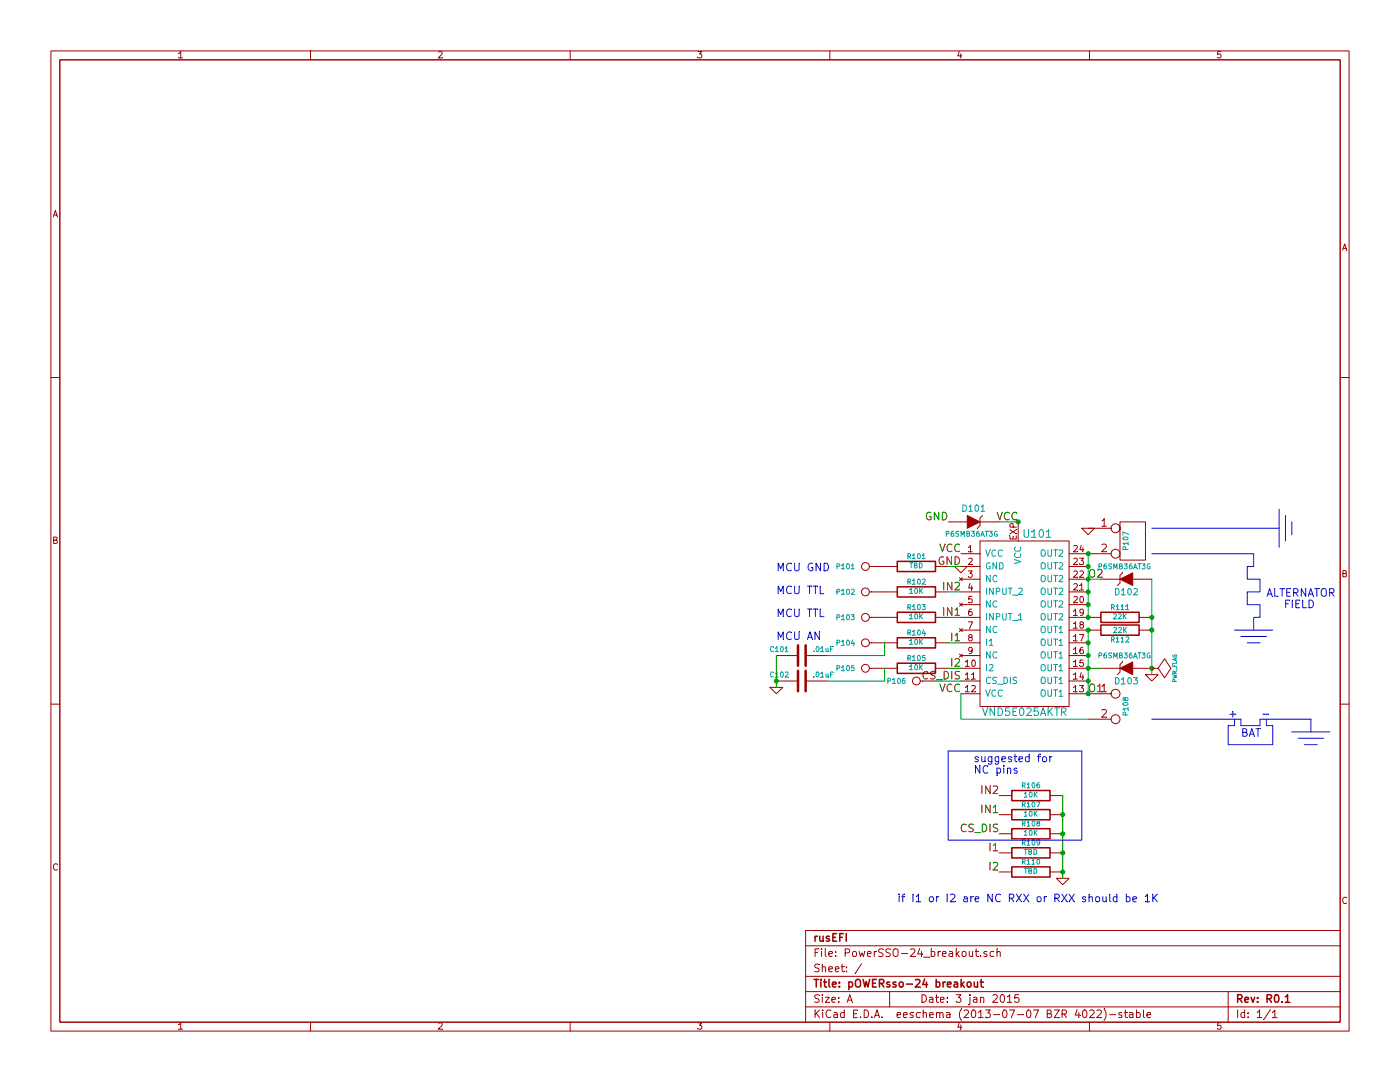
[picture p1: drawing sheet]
EESchema Schematic File Version 2
LIBS:power
LIBS:device
LIBS:transistors
LIBS:conn
LIBS:linear
LIBS:regul
LIBS:74xx
LIBS:cmos4000
LIBS:adc-dac
LIBS:memory
LIBS:xilinx
LIBS:special
LIBS:microcontrollers
LIBS:dsp
LIBS:microchip
LIBS:analog_switches
LIBS:motorola
LIBS:texas
LIBS:intel
LIBS:audio
LIBS:interface
LIBS:digital-audio
LIBS:philips
LIBS:display
LIBS:cypress
LIBS:siliconi
LIBS:opto
LIBS:atmel
LIBS:contrib
LIBS:valves
LIBS:vnd5e025aktr
EELAYER 27 0
EELAYER END
$Descr A 11000 8500
encoding utf-8
Sheet 1 1
Title "pOWERsso-24 breakout"
Date "3 jan 2015"
Rev "R0.1"
Comp "rusEFI"
Comment1 ""
Comment2 ""
Comment3 ""
Comment4 ""
$EndDescr
$Comp
L CONN_2 P108
U 1 1
P 8900 5550
F 0 "P108" V 8850 5550 40  0000 C CNN
F 1 "CONN_2" V 8950 5550 40  0001 C CNN
F 2 "AK300-2" H 8900 5550 60  0001 C CNN
F 3 "" H 8900 5550 60  0000 C CNN
	1    8900 5550
	1    0    0    -1  
$EndComp
$Comp
L CONN_1 P102
U 1 1
P 6800 4650
F 0 "P102" H 6880 4650 40  0000 L CNN
F 1 "CONN_1" H 6800 4705 30  0001 C CNN
F 2 "SIL-1" H 6800 4650 60  0001 C CNN
F 3 "" H 6800 4650 60  0000 C CNN
	1    6800 4650
	-1   0    0    1   
$EndComp
$Comp
L CONN_1 P101
U 1 1
P 6800 4450
F 0 "P101" H 6880 4450 40  0000 L CNN
F 1 "CONN_1" H 6800 4505 30  0001 C CNN
F 2 "SIL-1" H 6800 4450 60  0001 C CNN
F 3 "" H 6800 4450 60  0000 C CNN
	1    6800 4450
	-1   0    0    1   
$EndComp
$Comp
L VND5E025AKTR U101
U 1 1
P 8050 4900
F 0 "U101" H 8150 5600 60  0000 C CNN
F 1 "VND5E025AKTR" H 8050 4200 60  0000 C CNN
F 2 "PowerSSO-24" H 7950 4900 60  0001 C CNN
F 3 "~" H 7950 4900 60  0000 C CNN
	1    8050 4900
	1    0    0    -1  
$EndComp
$Comp
L CONN_2 P107
U 1 1
P 8900 4250
F 0 "P107" V 8850 4250 40  0000 C CNN
F 1 "CONN_2" V 8950 4250 40  0001 C CNN
F 2 "AK300-2" H 8900 4250 60  0001 C CNN
F 3 "" H 8900 4250 60  0000 C CNN
	1    8900 4250
	1    0    0    -1  
$EndComp
Text Label 7550 4350 2    60   ~ 0
VCC
Text Label 8000 4100 2    60   ~ 0
VCC
Text Label 7550 5450 2    60   ~ 0
VCC
Text Label 7550 4450 2    60   ~ 0
GND
$Comp
L R R107
U 1 1
P 8100 6400
F 0 "R107" V 8180 6400 40  0000 C CNN
F 1 "10K" V 8107 6401 40  0000 C CNN
F 2 "SM0805_jumper" V 8030 6400 30  0001 C CNN
F 3 "~" H 8100 6400 30  0000 C CNN
	1    8100 6400
	0    -1   -1   0   
$EndComp
$Comp
L R R106
U 1 1
P 8100 6250
F 0 "R106" V 8180 6250 40  0000 C CNN
F 1 "10K" V 8107 6251 40  0000 C CNN
F 2 "SM0805_jumper" V 8030 6250 30  0001 C CNN
F 3 "~" H 8100 6250 30  0000 C CNN
	1    8100 6250
	0    -1   -1   0   
$EndComp
$Comp
L R R109
U 1 1
P 8100 6700
F 0 "R109" V 8180 6700 40  0000 C CNN
F 1 "TBD" V 8107 6701 40  0000 C CNN
F 2 "SM0805_jumper" V 8030 6700 30  0001 C CNN
F 3 "~" H 8100 6700 30  0000 C CNN
	1    8100 6700
	0    -1   -1   0   
$EndComp
$Comp
L R R110
U 1 1
P 8100 6850
F 0 "R110" V 8180 6850 40  0000 C CNN
F 1 "TBD" V 8107 6851 40  0000 C CNN
F 2 "SM0805_jumper" V 8030 6850 30  0001 C CNN
F 3 "~" H 8100 6850 30  0000 C CNN
	1    8100 6850
	0    -1   -1   0   
$EndComp
$Comp
L R R108
U 1 1
P 8100 6550
F 0 "R108" V 8180 6550 40  0000 C CNN
F 1 "10K" V 8107 6551 40  0000 C CNN
F 2 "SM0805_jumper" V 8030 6550 30  0001 C CNN
F 3 "~" H 8100 6550 30  0000 C CNN
	1    8100 6550
	0    -1   -1   0   
$EndComp
$Comp
L CONN_1 P103
U 1 1
P 6800 4850
F 0 "P103" H 6880 4850 40  0000 L CNN
F 1 "CONN_1" H 6800 4905 30  0001 C CNN
F 2 "SIL-1" H 6800 4850 60  0001 C CNN
F 3 "" H 6800 4850 60  0000 C CNN
	1    6800 4850
	-1   0    0    1   
$EndComp
$Comp
L CONN_1 P104
U 1 1
P 6800 5050
F 0 "P104" H 6880 5050 40  0000 L CNN
F 1 "CONN_1" H 6800 5105 30  0001 C CNN
F 2 "SIL-1" H 6800 5050 60  0001 C CNN
F 3 "" H 6800 5050 60  0000 C CNN
	1    6800 5050
	-1   0    0    1   
$EndComp
$Comp
L CONN_1 P106
U 1 1
P 7200 5350
F 0 "P106" H 7280 5350 40  0000 L CNN
F 1 "CONN_1" H 7200 5405 30  0001 C CNN
F 2 "SIL-1" H 7200 5350 60  0001 C CNN
F 3 "" H 7200 5350 60  0000 C CNN
	1    7200 5350
	-1   0    0    1   
$EndComp
Text Label 7550 4650 2    60   ~ 0
IN2
Text Label 7550 4850 2    60   ~ 0
IN1
Text Label 7550 5050 2    60   ~ 0
I1
Text Label 7550 5250 2    60   ~ 0
I2
Text Label 7550 5350 2    60   ~ 0
CS_DIS
Text Label 7850 6250 2    60   ~ 0
IN2
Text Label 7850 6400 2    60   ~ 0
IN1
Text Label 7850 6700 2    60   ~ 0
I1
Text Label 7850 6850 2    60   ~ 0
I2
Text Label 7850 6550 2    60   ~ 0
CS_DIS
$Comp
L R R111
U 1 1
P 8800 4850
F 0 "R111" V 8880 4850 40  0000 C CNN
F 1 "22K" V 8807 4851 40  0000 C CNN
F 2 "SM0805_jumper" V 8730 4850 30  0001 C CNN
F 3 "~" H 8800 4850 30  0000 C CNN
	1    8800 4850
	0    -1   -1   0   
$EndComp
$Comp
L R R112
U 1 1
P 8800 4950
F 0 "R112" V 8880 4950 40  0000 C CNN
F 1 "22K" V 8807 4951 40  0000 C CNN
F 2 "SM0805_jumper" V 8730 4950 30  0001 C CNN
F 3 "~" H 8800 4950 30  0000 C CNN
	1    8800 4950
	0    1    1    0   
$EndComp
$Comp
L GND #PWR01
U 1 1
P 9050 5300
F 0 "#PWR01" H 9050 5300 30  0001 C CNN
F 1 "GND" H 9050 5230 30  0001 C CNN
F 2 "" H 9050 5300 60  0000 C CNN
F 3 "" H 9050 5300 60  0000 C CNN
	1    9050 5300
	1    0    0    -1  
$EndComp
$Comp
L GND #PWR02
U 1 1
P 7550 4450
F 0 "#PWR02" H 7550 4450 30  0001 C CNN
F 1 "GND" H 7550 4380 30  0001 C CNN
F 2 "" H 7550 4450 60  0000 C CNN
F 3 "" H 7550 4450 60  0000 C CNN
	1    7550 4450
	1    0    0    -1  
$EndComp
$Comp
L GND #PWR03
U 1 1
P 8350 6900
F 0 "#PWR03" H 8350 6900 30  0001 C CNN
F 1 "GND" H 8350 6830 30  0001 C CNN
F 2 "" H 8350 6900 60  0000 C CNN
F 3 "" H 8350 6900 60  0000 C CNN
	1    8350 6900
	1    0    0    -1  
$EndComp
$Comp
L CONN_1 P105
U 1 1
P 6800 5250
F 0 "P105" H 6880 5250 40  0000 L CNN
F 1 "CONN_1" H 6800 5305 30  0001 C CNN
F 2 "SIL-1" H 6800 5250 60  0001 C CNN
F 3 "" H 6800 5250 60  0000 C CNN
	1    6800 5250
	-1   0    0    1   
$EndComp
$Comp
L R R102
U 1 1
P 7200 4650
F 0 "R102" V 7280 4650 40  0000 C CNN
F 1 "10K" V 7207 4651 40  0000 C CNN
F 2 "SM0805_jumper" V 7130 4650 30  0001 C CNN
F 3 "~" H 7200 4650 30  0000 C CNN
	1    7200 4650
	0    -1   -1   0   
$EndComp
$Comp
L R R103
U 1 1
P 7200 4850
F 0 "R103" V 7280 4850 40  0000 C CNN
F 1 "10K" V 7207 4851 40  0000 C CNN
F 2 "SM0805_jumper" V 7130 4850 30  0001 C CNN
F 3 "~" H 7200 4850 30  0000 C CNN
	1    7200 4850
	0    -1   -1   0   
$EndComp
Text Notes 7650 6000 0    60   ~ 0
suggested for \nNC pins
$Comp
L C C102
U 1 1
P 6300 5350
F 0 "C102" V 6350 5450 40  0000 L CNN
F 1 ".01uF" V 6350 5100 40  0000 L CNN
F 2 "SM0805" H 6338 5200 30  0001 C CNN
F 3 "~" H 6300 5350 60  0000 C CNN
	1    6300 5350
	0    -1   -1   0   
$EndComp
$Comp
L C C101
U 1 1
P 6300 5150
F 0 "C101" V 6350 5250 40  0000 L CNN
F 1 ".01uF" V 6350 4900 40  0000 L CNN
F 2 "SM0805" H 6338 5000 30  0001 C CNN
F 3 "~" H 6300 5150 60  0000 C CNN
	1    6300 5150
	0    -1   -1   0   
$EndComp
$Comp
L R R104
U 1 1
P 7200 5050
F 0 "R104" V 7280 5050 40  0000 C CNN
F 1 "10K" V 7207 5051 40  0000 C CNN
F 2 "SM0805_jumper" V 7130 5050 30  0001 C CNN
F 3 "~" H 7200 5050 30  0000 C CNN
	1    7200 5050
	0    -1   -1   0   
$EndComp
$Comp
L R R105
U 1 1
P 7200 5250
F 0 "R105" V 7280 5250 40  0000 C CNN
F 1 "10K" V 7207 5251 40  0000 C CNN
F 2 "SM0805_jumper" V 7130 5250 30  0001 C CNN
F 3 "~" H 7200 5250 30  0000 C CNN
	1    7200 5250
	0    -1   -1   0   
$EndComp
Wire Wire Line
	8550 4850 8550 4350
Wire Wire Line
	8550 4950 8550 5450
Wire Wire Line
	9050 4550 9050 5300
Wire Wire Line
	8350 6250 8350 6900
Connection ~ 8350 6850
Connection ~ 8350 6700
Connection ~ 8350 6550
Connection ~ 8350 6400
Wire Wire Line
	7450 4650 7550 4650
Wire Wire Line
	7550 4850 7450 4850
Wire Notes Line
	7450 5900 8500 5900
Wire Wire Line
	7450 5050 7550 5050
Wire Wire Line
	7450 5250 7550 5250
Wire Wire Line
	6950 5150 6500 5150
Wire Wire Line
	6500 5350 6950 5350
Wire Wire Line
	6950 5150 6950 5050
$Comp
L GND #PWR04
U 1 1
P 6100 5400
F 0 "#PWR04" H 6100 5400 30  0001 C CNN
F 1 "GND" H 6100 5330 30  0001 C CNN
F 2 "" H 6100 5400 60  0000 C CNN
F 3 "" H 6100 5400 60  0000 C CNN
	1    6100 5400
	1    0    0    -1  
$EndComp
Wire Wire Line
	6100 5150 6100 5400
Connection ~ 6100 5350
Wire Notes Line
	7450 5900 7450 6600
Wire Notes Line
	7450 6600 8500 6600
Wire Notes Line
	8500 6600 8500 5900
Text Notes 7050 7100 0    60   ~ 0
if I1 or I2 are NC RXX or RXX should be 1K
$Comp
L R R101
U 1 1
P 7200 4450
F 0 "R101" V 7280 4450 40  0000 C CNN
F 1 "TBD" V 7207 4451 40  0000 C CNN
F 2 "SM0805_jumper" V 7130 4450 30  0001 C CNN
F 3 "~" H 7200 4450 30  0000 C CNN
	1    7200 4450
	0    -1   -1   0   
$EndComp
Wire Wire Line
	7450 4450 7550 4450
$Comp
L ZENER D102
U 1 1
P 8850 4550
F 0 "D102" H 8850 4650 50  0000 C CNN
F 1 "P6SMB36AT3G " H 8850 4450 40  0000 C CNN
F 2 "DO-214AA(SMB)" H 8850 4550 60  0001 C CNN
F 3 "~" H 8850 4550 60  0000 C CNN
	1    8850 4550
	-1   0    0    1   
$EndComp
Connection ~ 9050 4850
Wire Wire Line
	8650 4550 8550 4550
Connection ~ 8550 4550
$Comp
L ZENER D103
U 1 1
P 8850 5250
F 0 "D103" H 8850 5350 50  0000 C CNN
F 1 "P6SMB36AT3G " H 8850 5150 40  0000 C CNN
F 2 "DO-214AA(SMB)" H 8850 5250 60  0001 C CNN
F 3 "~" H 8850 5250 60  0000 C CNN
	1    8850 5250
	-1   0    0    1   
$EndComp
Connection ~ 9050 4950
Connection ~ 9050 5250
Wire Wire Line
	8650 5250 8550 5250
Connection ~ 8550 5250
$Comp
L ZENER D101
U 1 1
P 7650 4100
F 0 "D101" H 7650 4200 50  0000 C CNN
F 1 "P6SMB36AT3G " H 7650 4000 40  0000 C CNN
F 2 "DO-214AA(SMB)" H 7650 4100 60  0001 C CNN
F 3 "~" H 7650 4100 60  0000 C CNN
	1    7650 4100
	1    0    0    -1  
$EndComp
Text Label 7450 4100 2    60   ~ 0
GND
Connection ~ 8000 4100
Connection ~ 8550 5350
Connection ~ 8550 5450
Connection ~ 8550 5150
Connection ~ 8550 5050
Connection ~ 8550 4950
Connection ~ 8550 4850
Connection ~ 8550 4750
Connection ~ 8550 4450
Connection ~ 8550 4650
Connection ~ 8550 4350
Text Label 8550 4550 0    60   ~ 0
O2
Text Label 8550 5450 0    60   ~ 0
O1
Wire Wire Line
	6950 5350 6950 5250
Wire Wire Line
	7350 5350 7550 5350
$Comp
L PWR_FLAG #FLG05
U 1 1
P 9050 5250
F 0 "#FLG05" H 9050 5345 30  0001 C CNN
F 1 "PWR_FLAG" H 9050 5430 30  0000 C CNN
F 2 "" H 9050 5250 60  0000 C CNN
F 3 "" H 9050 5250 60  0000 C CNN
	1    9050 5250
	0    1    1    0   
$EndComp
$Comp
L GND #PWR06
U 1 1
P 8550 4150
F 0 "#PWR06" H 8550 4150 30  0001 C CNN
F 1 "GND" H 8550 4080 30  0001 C CNN
F 2 "" H 8550 4150 60  0000 C CNN
F 3 "" H 8550 4150 60  0000 C CNN
	1    8550 4150
	1    0    0    -1  
$EndComp
Wire Wire Line
	8550 5650 7550 5650
Wire Wire Line
	7550 5650 7550 5450
Wire Wire Line
	7850 4100 8000 4100
Wire Notes Line
	9050 4350 9850 4350
Wire Notes Line
	9850 4350 9850 4450
Wire Notes Line
	9850 4450 9800 4450
Wire Notes Line
	9800 4450 9800 4550
Wire Notes Line
	9800 4550 9900 4550
Wire Notes Line
	9900 4550 9900 4650
Wire Notes Line
	9900 4650 9800 4650
Wire Notes Line
	9800 4650 9800 4750
Wire Notes Line
	9800 4750 9900 4750
Wire Notes Line
	9900 4750 9900 4850
Wire Notes Line
	9900 4850 9850 4850
Wire Notes Line
	9850 4850 9850 4950
Wire Notes Line
	9700 4950 10000 4950
Wire Notes Line
	9750 5000 9950 5000
Wire Notes Line
	9800 5050 9900 5050
Text Notes 9950 4700 0    60   ~ 0
ALTERNATOR\n   FIELD
Wire Notes Line
	9050 4150 10050 4150
Wire Notes Line
	10050 4300 10050 4000
Wire Notes Line
	10100 4250 10100 4050
Wire Notes Line
	10150 4200 10150 4100
Text Notes 9750 5800 0    60   ~ 0
BAT
Wire Notes Line
	9750 5650 9750 5700
Wire Notes Line
	9050 5650 9750 5650
Wire Notes Line
	9700 5650 9700 5700
Wire Notes Line
	9700 5700 9650 5700
Wire Notes Line
	9650 5700 9650 5850
Wire Notes Line
	9650 5850 10000 5850
Wire Notes Line
	10000 5850 10000 5700
Wire Notes Line
	10000 5700 9950 5700
Wire Notes Line
	9950 5700 9950 5650
Wire Notes Line
	9900 5650 10300 5650
Wire Notes Line
	9900 5650 9900 5700
Wire Notes Line
	9900 5700 9750 5700
Wire Notes Line
	10300 5650 10300 5750
Wire Notes Line
	10150 5750 10450 5750
Wire Notes Line
	10200 5800 10400 5800
Wire Notes Line
	10250 5850 10350 5850
Text Notes 9650 5650 0    60   ~ 0
+    -
Text Notes 6100 4500 0    60   ~ 0
MCU GND\n\nMCU TTL\n\nMCU TTL\n\nMCU AN
$EndSCHEMATC
